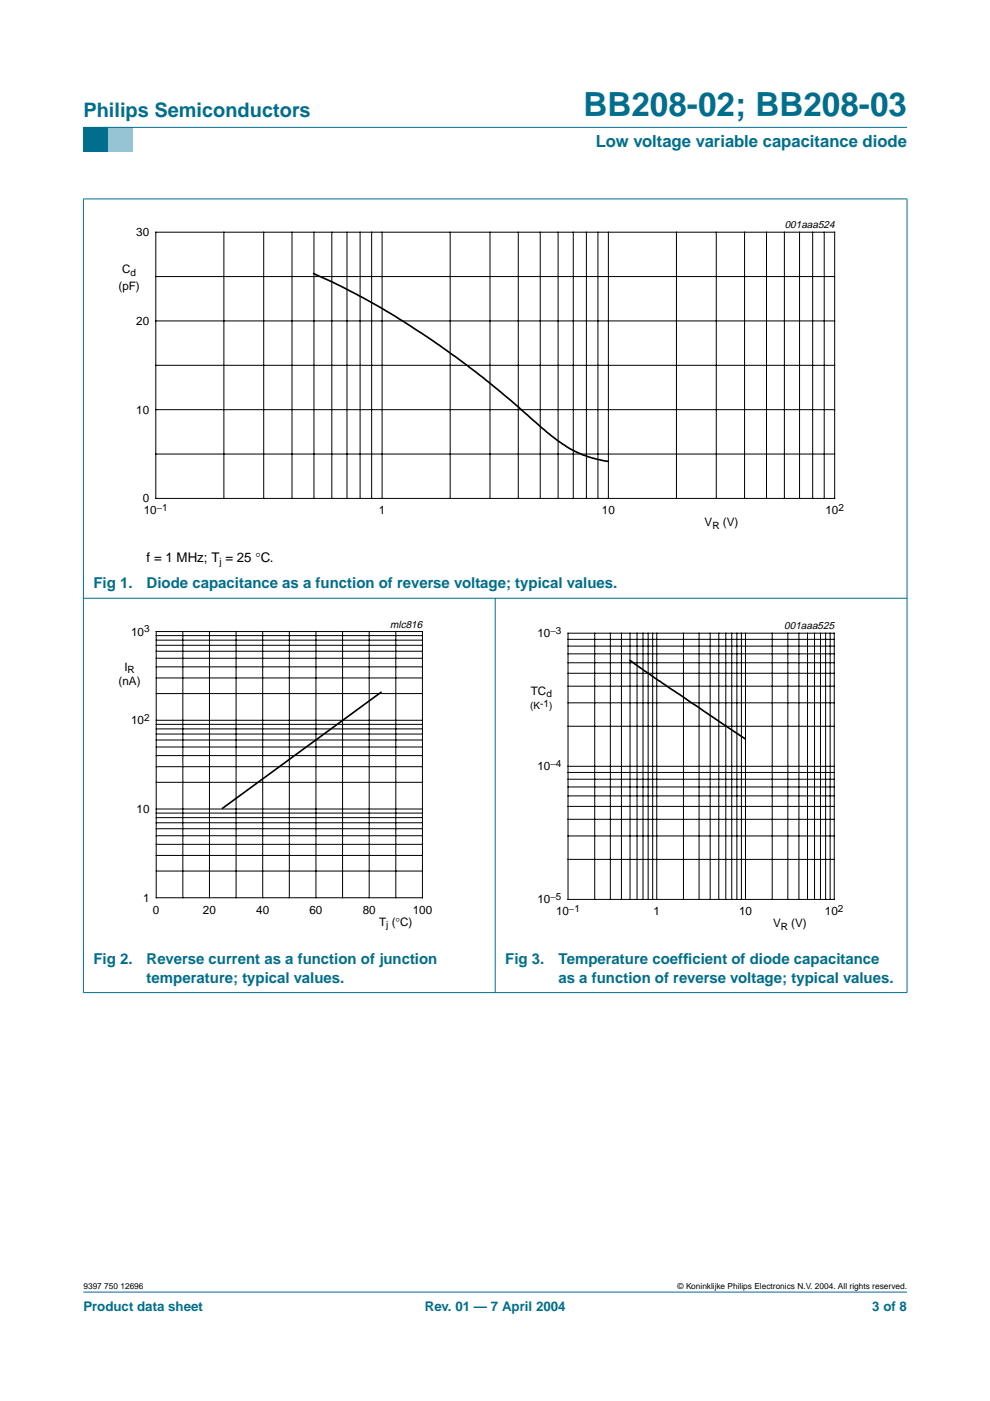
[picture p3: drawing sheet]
<svg xmlns="http://www.w3.org/2000/svg" width="210mm" height="297mm" viewBox="0 0 210 297" stroke-linecap="round" stroke-linejoin="round" font-family="sans-serif">
<path d="M17.7 273.9h174.6z" fill="#006e8c" stroke="#006e8c" stroke-width=".21"/>
<path d="M17.7 27h5.3v5.3h-5.3z" fill-rule="evenodd" fill="#006e8c"/>
<path d="M23 27h5.3v5.3h-5.3z" fill-rule="evenodd" fill="#96c4d6"/>
<g fill="#006e8c" stroke="#006e8c" stroke-width=".21">
<path d="M17.7 27h174.6z"/>
<path d="M17.7 42.2v168.2z"/>
<path d="M105 126.8v83.7z"/>
<path d="M192.3 42.2v168.2z"/>
<path d="M17.6 42.2h174.8z"/>
<path d="M17.6 126.8h174.8z"/>
<path d="M17.6 210.4h174.8z"/>
</g>
<path d="M20.3 46.4h169.4v66.3h-169.4zM20.4 131.1h81.9v66.3h-81.9zM107.7 131.4h81.9v66.3h-81.9z" fill="none" stroke="#fff" stroke-width=".21"/>
<g fill="none" stroke="#000" stroke-width=".21">
<path d="M33 49.2h144v56.5h-144zM33 58.6h144M47.5 49.2v56.5M55.9 49.2v56.5M61.9 49.2v56.5M66.6 49.2v56.5M70.4 49.2v56.5M73.6 49.2v56.5M76.4 49.2v56.5M78.8 49.2v56.5M81 49.2v56.5M95.4 49.2v56.5"/>
<path d="M103.9 49.2v56.5M109.9 49.2v56.5M114.5 49.2v56.5M118.3 49.2v56.5M121.5 49.2v56.5M124.3 49.2v56.5M126.8 49.2v56.5M129 49.2v56.5M143.4 49.2v56.5M151.9 49.2v56.5M157.9 49.2v56.5M162.5 49.2v56.5"/>
<path d="M166.3 49.2v56.5M169.5 49.2v56.5M172.3 49.2v56.5M174.8 49.2v56.5M33 68h144M33 77.5h144M33 86.9h144M33 96.3h144M33.1 133.9h56.5v56.4h-56.5zM33.1 139.6h56.5M33.1 138.1h56.5M33.1 136.8h56.5"/>
<path d="M33.1 135.7h56.5M33.1 134.8h56.5M38.8 133.9v56.4M44.4 133.9v56.4M50.1 133.9v56.4M55.7 133.9v56.4M61.3 133.9v56.4M67 133.9v56.4M72.6 133.9v56.4M78.3 133.9v56.4M83.9 133.9v56.4M120.4 134.2h56.5v56.5h-56.5z"/>
<path d="M120.4 138.6h56.5M120.4 137h56.5M120.4 135.6h56.5M126.1 134.2v56.5M129.4 134.2v56.5M131.8 134.2v56.5M133.6 134.2v56.5M135.1 134.2v56.5M136.3 134.2v56.5M137.4 134.2v56.5M138.4 134.2v56.5M139.2 134.2v56.5"/>
<path d="M144.9 134.2v56.5M148.2 134.2v56.5M150.6 134.2v56.5M152.4 134.2v56.5M153.9 134.2v56.5M155.1 134.2v56.5M156.2 134.2v56.5M157.2 134.2v56.5M158.1 134.2v56.5M163.7 134.2v56.5M167 134.2v56.5M169.4 134.2v56.5"/>
<path d="M171.2 134.2v56.5M172.7 134.2v56.5M174 134.2v56.5M175.1 134.2v56.5M176 134.2v56.5M33.1 158.4h56.5M33.1 156.9h56.5M33.1 155.6h56.5M33.1 154.5h56.5M33.1 153.6h56.5M33.1 152.7h56.5M33.1 147.1h56.5"/>
<path d="M33.1 143.7h56.5M33.1 141.4h56.5M120.4 154h56.5M120.4 149h56.5M120.4 145.5h56.5M120.4 142.7h56.5M120.4 140.5h56.5M33.1 179h56.5M33.1 177.2h56.5M33.1 175.7h56.5M33.1 174.4h56.5M33.1 173.4h56.5"/>
<path d="M33.1 172.4h56.5M33.1 171.5h56.5M33.1 165.9h56.5M33.1 162.6h56.5M33.1 160.2h56.5M120.4 177.2h56.5M120.4 173.7h56.5M120.4 171h56.5M120.4 168.7h56.5M120.4 166.9h56.5M120.4 165.2h56.5M120.4 163.8h56.5"/>
<path d="M120.4 162.5h56.5M33.1 184.7h56.5M33.1 181.4h56.5M120.4 182.2h56.5"/>
</g>
<path d="M66.5 58a171.3 171.3 0 0 1 37 22.9l4.7 3.9 7.9 6.9a30 30 0 0 0 5.4 3.8l3.2 1.4 4.3 .9M80.8 146.8l-33.6 24.6M133.5 140l6.1 4.3 18.4 12.3" fill="none" stroke="#000" stroke-width=".35"/>
<text font-size="7.1" fill="#006e8c" x="123.7" y="24.7">BB208-02; BB208-03</text>
<text font-size="4.2" fill="#006e8c" x="17.7" y="24.9">Philips Semiconductors</text>
<text font-size="3.5" fill="#006e8c" x="126.3" y="31.1">Low voltage variable capacitance diode</text>
<g font-size="3.2" fill="#006e8c">
<text x="19.8" y="124.7">Fig 1.</text>
<text x="31.1" y="124.7">Diode capacitance as a function of reverse voltage; typical values.</text>
<text x="19.8" y="204.5">Fig 2.</text>
<text x="31.1" y="208.3">temperature; typical values.</text>
<text x="31.1" y="204.5">Reverse current as a function of junction</text>
<text x="107.1" y="204.5">Fig 3.</text>
<text x="118.4" y="208.3">as a function of reverse voltage; typical values.</text>
<text x="118.4" y="204.5">Temperature coeff</text>
<text x="144.9" y="204.5">icient of diode capacitance</text>
</g>
<text font-size="2.8" x="31.1" y="119.2">f = 1 MHz; T = 25 °C.</text>
<g font-size="2.8" fill="#006e8c">
<text x="17.7" y="278">Product data sheet</text>
<text x="90.1" y="278">Rev. 01 — 7 April 2004</text>
<text x="184.9" y="278">3 of 8</text>
</g>
<g font-size="2.5">
<text x="28.9" y="50.1">30</text>
<text x="25.9" y="58">C</text>
<text x="25.1" y="61.5">(pF)</text>
<text x="28.9" y="68.9">20</text>
<text x="28.9" y="87.7">10</text>
<text x="30.3" y="106.5">0</text>
<text x="30.5" y="109.1">10</text>
<text x="80.3" y="109.1">1</text>
<text x="127.6" y="109.1">10</text>
<text x="149.4" y="111.6">V</text>
<text x="153.3" y="111.6">(V)</text>
<text x="175" y="109.1">10</text>
<text x="27.8" y="134.7">10</text>
<text x="113.9" y="135.1">10</text>
<text x="26.4" y="142.3">I</text>
<text x="25.1" y="145.3">(nA)</text>
<text x="112.6" y="147.3">TC</text>
<text x="27.8" y="153.6">10</text>
<text x="113.9" y="163.3">10</text>
<text x="29" y="172.4">10</text>
<text x="30.3" y="191.2">1</text>
<text x="113.9" y="191.5">10</text>
<text x="32.4" y="193.7">0</text>
<text x="43" y="193.7">20</text>
<text x="54.3" y="193.7">40</text>
<text x="65.6" y="193.7">60</text>
<text x="76.9" y="193.7">80</text>
<text x="80.4" y="196.3">T (°C)</text>
<text x="87.5" y="193.7">100</text>
<text x="117.9" y="194.1">10</text>
<text x="138.6" y="194.1">1</text>
<text x="156.7" y="194.1">10</text>
<text x="163.9" y="196.6">V</text>
<text x="167.8" y="196.6">(V)</text>
<text x="174.9" y="194.1">10</text>
</g>
<g font-size="2.2">
<text x="166.4" y="48.4">001aaa524</text>
<text x="82.7" y="133.1">mlc816</text>
<text x="166.3" y="133.4">001aaa525</text>
</g>
<g font-size="2.1">
<text x="27.7" y="58.5">d</text>
<text x="33.2" y="108.3">−1</text>
<text x="151" y="112.1">R</text>
<text x="177.8" y="108.3">2</text>
<text x="46.5" y="119.7">j</text>
<text x="30.5" y="134">3</text>
<text x="116.7" y="134.4">−3</text>
<text x="27.1" y="142.8">R</text>
<text x="115.8" y="147.8">d</text>
<text x="30.5" y="152.8">2</text>
<text x="112.4" y="150.3">(K-1)</text>
<text x="116.7" y="162.6">−4</text>
<text x="116.7" y="190.8">−5</text>
<text x="81.9" y="196.8">j</text>
<text x="120.6" y="193.3">−1</text>
<text x="165.5" y="197.1">R</text>
<text x="177.7" y="193.3">2</text>
</g>
<g font-size="1.8">
<text x="17.7" y="273.4">9397 750 12696</text>
<text x="143.7" y="273.4">© Koninklijke Philips Electronics N.V. 2004. All rights reserved.</text>
</g>
</svg>
